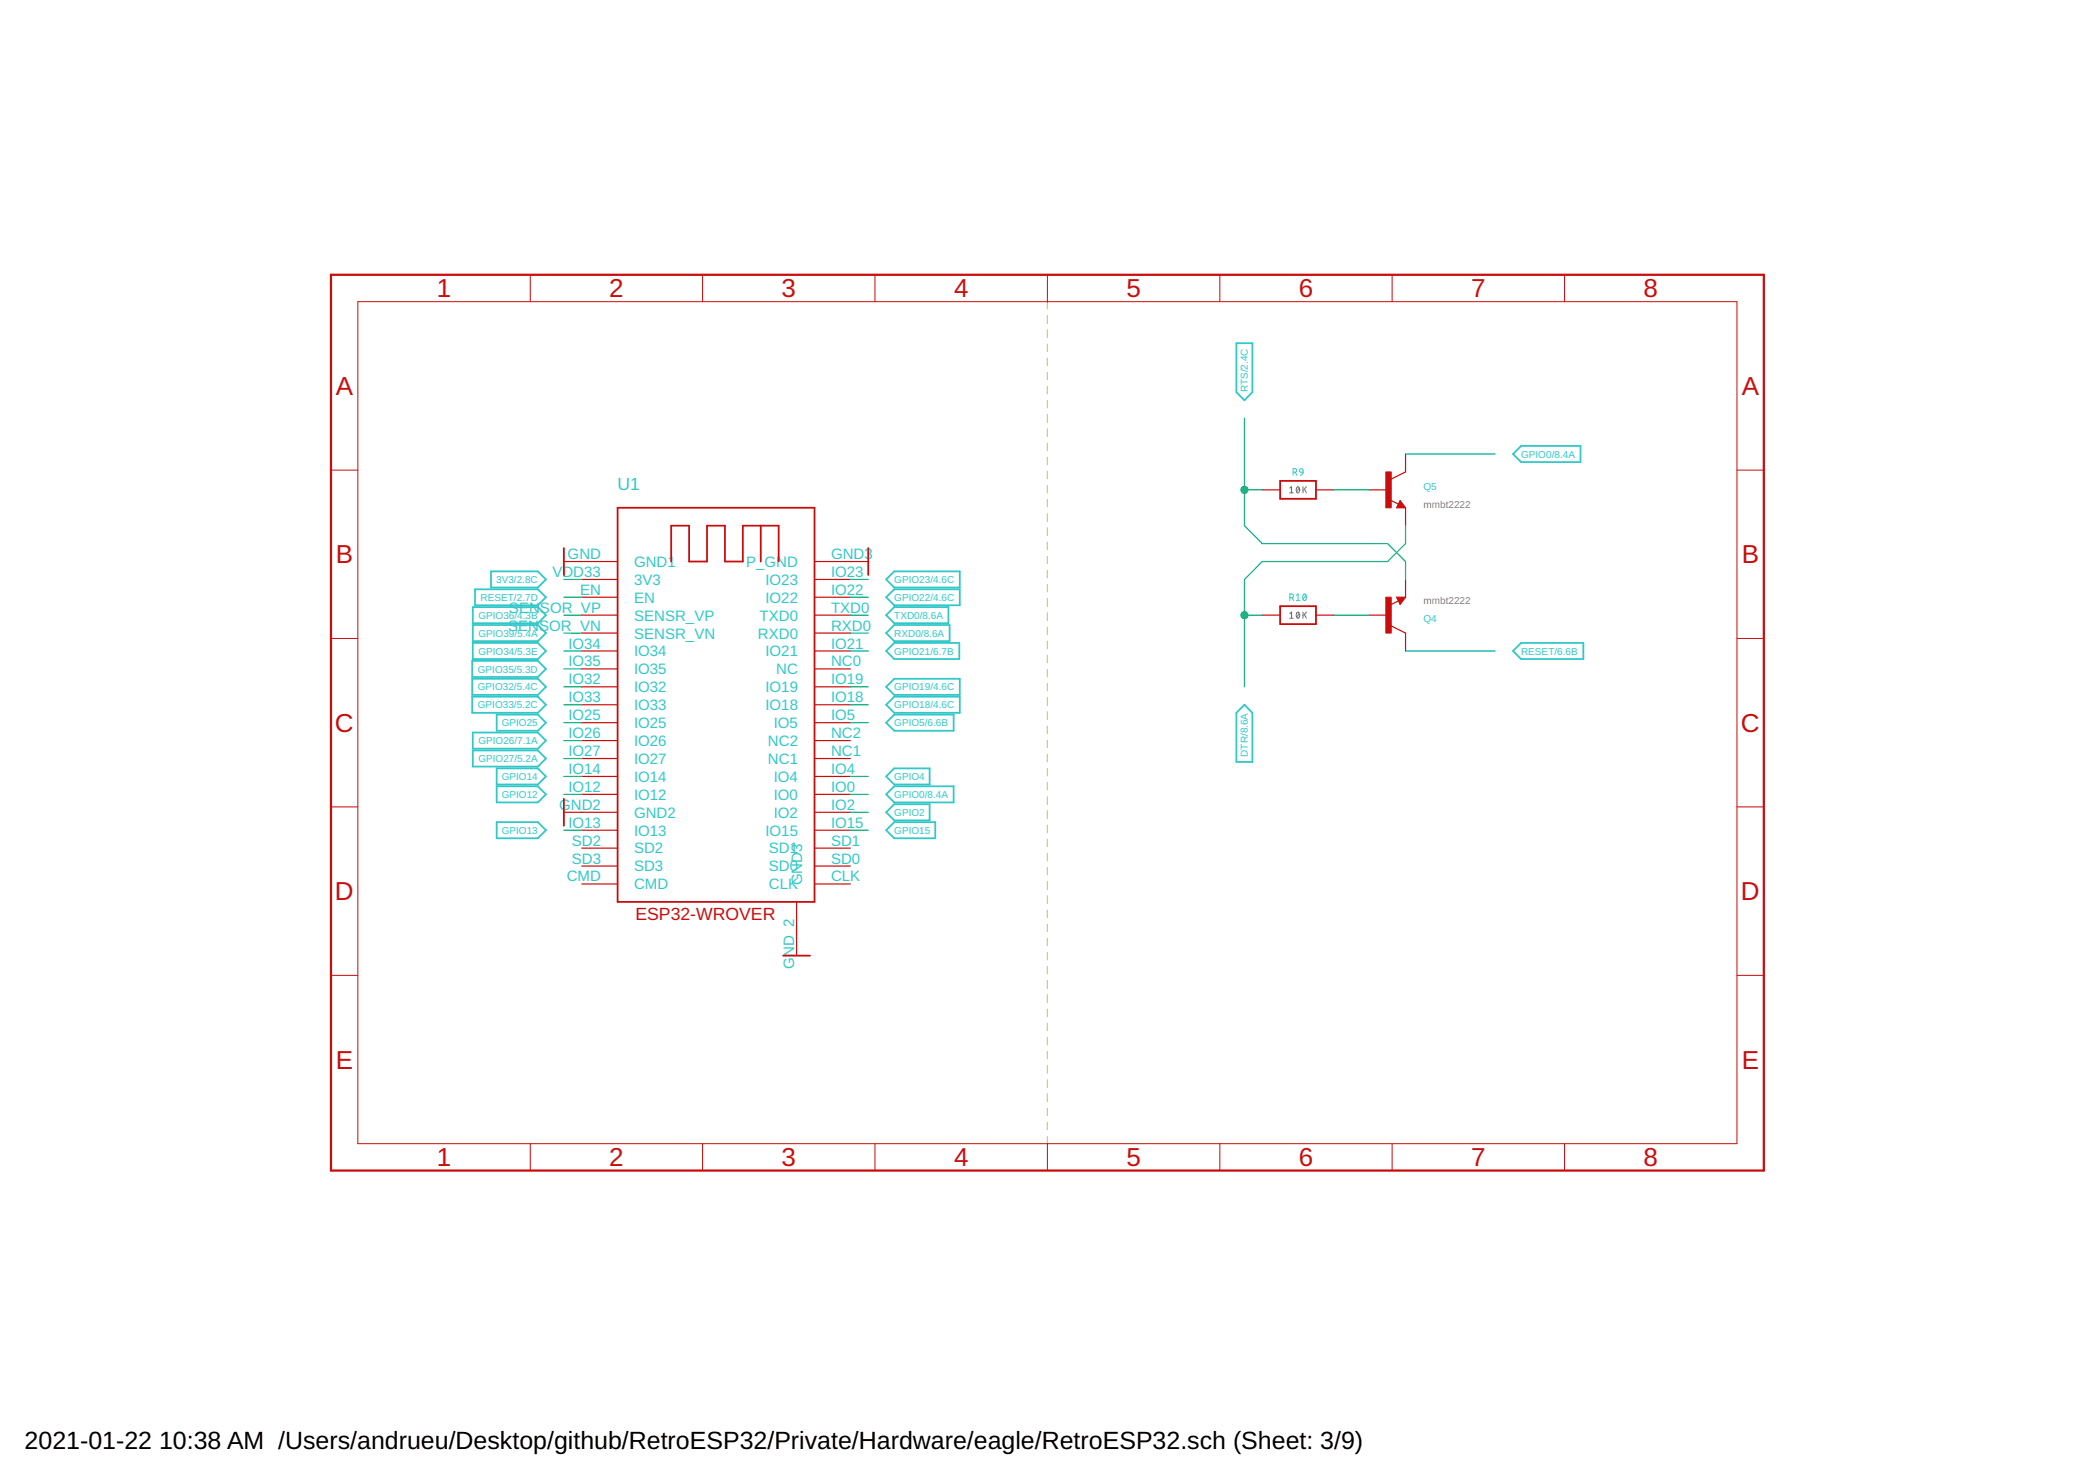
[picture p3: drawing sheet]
<svg xmlns="http://www.w3.org/2000/svg" width="297mm" height="210mm" viewBox="0 0 297 210" stroke-linecap="round" stroke-linejoin="round" font-family="sans-serif">
<g fill="none" stroke="#afd134" stroke-width=".17">
<path d="M148.5 42.8v1M148.5 44.8v1M148.5 46.8v1M148.5 48.8v1M148.5 50.8v1M148.5 52.8v1M148.5 54.8v1M148.5 56.8v1M148.5 58.8v1M148.5 60.8v1M148.5 62.8v1M148.5 64.8v1"/>
<path d="M148.5 66.8v1M148.5 68.8v1M148.5 70.8v1M148.5 72.9v1M148.5 74.8v1.1M148.5 76.9v1M148.5 78.9v1M148.5 80.9v1M148.5 82.9v1M148.5 84.9v1M148.5 86.9v1M148.5 88.9v1"/>
<path d="M148.5 90.9v1M148.5 92.9v1M148.5 94.9v1M148.5 96.9v1M148.5 98.9v1M148.5 100.9v1M148.5 102.9v1M148.5 104.9v1M148.5 106.9v1M148.5 108.9v1.1M148.5 111v1M148.5 113v1"/>
<path d="M148.5 115v1M148.5 117v1M148.5 119v1M148.5 121v1M148.5 123v1M148.5 125v1M148.5 127v1M148.5 129v1M148.5 131v1M148.5 133v1M148.5 135v1M148.5 137v1"/>
<path d="M148.5 139v1M148.5 141v1M148.5 143v1M148.5 145.1v.9M148.5 147v1.1M148.5 149.1v1M148.5 151.1v1M148.5 153.1v1M148.5 155.1v1M148.5 157.1v1M148.5 159.1v1M148.5 161.1v1"/>
</g>
<g fill="none" stroke="#808080" stroke-width=".17">
<path d="M182.9 69.2l.2-.2v.8M182.9 69.8h.4M183.9 69h.1a.5 .5 0 0 1 0 .8l-.1-.1-.1-.3zM184.2 69.2l-.4 .5M184.7 69v.8M185 69.3l.2 .5M185.2 69l-.5 .5M182.9 87l.2-.2v.8M182.9 87.6h.4M183.9 86.8a.39 .39 0 0 1 .4 .4 .39 .39 0 0 1-.4 .4l-.1-.4zM184.2 87l-.4 .4M184.7 86.8v.8"/>
<path d="M185 87.1l.2 .5M185.2 86.8l-.5 .5"/>
</g>
<path d="M183.3 66.9h.3a.25 .25 0 0 0 .3-.2 .25 .25 0 0 0-.3-.3h-.3v1M183.6 66.9l.3 .5M184.3 66.5l.1-.1a.25 .25 0 0 1 .4 .3v.2h-.5v-.2zM184.8 66.9a.43 .43 0 0 1-.5 .5M182.9 84.7h.4l.1-.2-.1-.2-.4-.1v.9M183.2 84.7l.2 .4M183.8 84.4l.2-.2v.9M183.8 85.1h.5M184.8 84.2h.2a.55 .55 0 0 1 0 .9l-.3-.3v-.3zM185.2 84.4l-.4 .5" fill="none" stroke="#32c8c8" stroke-width=".14"/>
<g fill="none" stroke="#32c8c8" stroke-width=".25">
<path d="M175.3 48.6h2.3v7l-1.2 1.1-1.1-1.1zM214.5 64.3l1.2-1.1h8.4v2.3h-8.4zM67 98.7h9.3l1.1 1.2-1.1 1.1h-9.3zM67 96.2h9.3l1.1 1.1-1.1 1.2h-9.3zM67 93.7h9.3l1.1 1.1-1.1 1.1h-9.3zM67 91.1h9.3l1.1 1.2-1.1 1.1h-9.3zM67 88.6h9.3l1.1 1.1-1.1 1.2h-9.3zM67 86h9.3l1.1 1.2-1.1 1.1h-9.3zM67.4 83.5h8.9l1.1 1.1-1.1 1.2h-8.9zM69.6 81h6.7l1.1 1.1-1.1 1.2h-6.7zM125.6 84.6l1.2-1.1h9.3v2.3h-9.3zM125.6 89.7l1.2-1.1h7.8v2.3h-7.8z"/>
<path d="M125.6 87.2l1.2-1.2h7.7v2.3h-7.7zM125.6 99.9l1.2-1.2h9.3v2.3h-9.3zM125.6 82.1l1.2-1.1h9.3v2.3h-9.3zM125.6 97.3l1.2-1.1h9.3v2.3h-9.3zM126.8 91.1h9.2v2.3h-9.2l-1.2-1.1zM176.4 99.9l1.2 1.1v7h-2.3v-7zM214.5 92.3l1.2-1.2h8.8v2.3h-8.8zM67 103.8h9.3l1.1 1.2-1.1 1.1h-9.3zM67 106.4h9.3l1.1 1.1-1.1 1.1h-9.3zM70.4 111.4h5.9l1.1 1.2-1.1 1.1h-5.9zM70.4 108.9h5.9l1.1 1.1-1.1 1.2h-5.9zM70.4 101.3h5.9l1.1 1.1-1.1 1.2h-5.9z"/>
<path d="M70.4 116.5h5.9l1.1 1.2-1.1 1.1h-5.9zM125.6 112.6l1.2-1.2h8.4v2.3h-8.4zM125.6 102.4l1.2-1.1h8.4v2.3h-8.4zM125.6 115.1l1.2-1.1h5v2.3h-5zM125.6 110l1.2-1.1h5v2.3h-5zM125.6 117.7l1.2-1.2h5.8v2.3h-5.8z"/>
</g>
<path d="M46.9 38.9h203.2v127h-203.2z" fill="none" stroke="#c90d0c" stroke-width=".32"/>
<g fill="none" stroke="#c90d0c" stroke-width=".14">
<path d="M75.2 38.9v3.9M99.6 38.9v3.9M124.1 38.9v3.9M148.5 38.9v3.9M173 38.9v3.9M197.4 38.9v3.9M221.8 38.9v3.9M50.7 42.8h195.6v119.3h-195.6zM46.9 66.6h3.8M246.3 66.6h3.8M46.9 90.5h3.8M246.3 90.5h3.8"/>
<path d="M46.9 114.4h3.8M246.3 114.4h3.8M46.9 138.2h3.8M246.3 138.2h3.8M75.2 162.1v3.8M99.6 162.1v3.8M124.1 162.1v3.8M148.5 162.1v3.8M173 162.1v3.8M197.4 162.1v3.8M221.8 162.1v3.8"/>
</g>
<g fill="#c90d0c" stroke="#c90d0c" stroke-width=".14">
<path d="M196.5 84.6h.8v5.1h-.8z"/>
<path d="M196.5 66.9h.8v5.1h-.8z"/>
</g>
<g fill="none" stroke="#c90d0c" stroke-width=".17">
<path d="M79.9 79.6h7.7M115.5 79.6h7.6M179 69.4h2.5M186.6 69.4h2.5M194.2 69.4h2.5M197.1 70.8l1.2 .7M198.5 71l.8 1h-1.3zM199.3 64.3v2.6l-2 1M199.3 72v2.5M82.5 84.6h5.1M82.5 87.2h5.1M82.5 82.1h5.1"/>
<path d="M82.5 99.9h5.1M82.5 97.3h5.1M82.5 92.3h5.1M82.5 94.8h5.1M82.5 89.7h5.1M115.5 84.6h5.1M115.5 87.2h5.1M115.5 82.1h5.1M115.5 99.9h5.1M115.5 97.3h5.1M115.5 92.3h5.1M115.5 94.8h5.1"/>
<path d="M115.5 89.7h5.1M179 87.2h2.5M186.6 87.2h2.5M194.2 87.2h2.5M197.3 88.7l2 1v2.6M198 84.6h1.3l-.8 1.1zM198.3 85.2l-1.2 .6M199.3 82.1v2.5M79.9 115.1h7.7M82.5 112.6h5.1M82.5 110h5.1M82.5 102.4h5.1"/>
<path d="M82.5 117.7h5.1M82.5 105h5.1M82.5 107.5h5.1M115.5 115.1h5.1M115.5 112.6h5.1M115.5 110h5.1M115.5 102.4h5.1M115.5 117.7h5.1M115.5 105h5.1M115.5 107.5h5.1M82.5 125.3h5.1M82.5 122.7h5.1"/>
<path d="M82.5 120.2h5.1M112.9 127.8v7.6M115.5 125.3h5.1M115.5 122.7h5.1M115.5 120.2h5.1"/>
</g>
<path d="M79.9 77.7v3.8M87.6 72h27.9v55.8h-27.9zM95.2 79.6v-5.1h2.5v5.1h2.5v-5.1h2.6v5.1h2.5v-5.1h5.1v5.1M107.9 74.5v5.1M123.1 77.7v3.8M181.5 68.2h5.1v2.5h-5.1zM198.5 71.5l.1 .2h-.3l.2-.5 .5 .6h-.7M181.5 85.9h5.1v2.6h-5.1zM198.3 84.8h.7l-.5 .6-.2-.5h.3l-.1 .3M79.9 113.2v3.8M111 135.4h3.9" fill="none" stroke="#c90d0c" stroke-width=".25"/>
<g fill="none" stroke="#0dab76" stroke-width=".17">
<path d="M176.4 59.3v15.2l2.6 2.5h17.7l2.6 2.6v2.5M176.4 69.4h2.6M189.1 69.4h5.1M199.3 64.3h12.7M199.3 74.5v2.5l-2.6 2.6h-17.7l-2.6 2.5v15.2M79.9 92.3h2.6M79.9 84.6h2.6M79.9 87.2h2.6M79.9 89.7h2.6M79.9 99.9h2.6M79.9 97.3h2.6M79.9 82.1h2.6"/>
<path d="M79.9 94.8h2.6M120.6 92.3h2.5M120.6 84.6h2.5M120.6 87.2h2.5M120.6 89.7h2.5M120.6 99.9h2.5M120.6 97.3h2.5M120.6 82.1h2.5M176.4 87.2h2.6M189.1 87.2h5.1M199.3 92.3h12.7M79.9 112.6h2.6"/>
<path d="M79.9 110h2.6M79.9 102.4h2.6M79.9 117.7h2.6M79.9 105h2.6M79.9 107.5h2.6M120.6 112.6h2.5M120.6 115.1h2.5M120.6 110h2.5M120.6 102.4h2.5M120.6 117.7h2.5"/>
</g>
<g fill="#0dab76" stroke="#0dab76" stroke-width=".14">
<circle cx="176.4" cy="69.4" r=".51"/>
<circle cx="176.4" cy="87.2" r=".51"/>
</g>
<g font-size="3.7" fill="#c90d0c">
<text x="61.9" y="42.1">1</text>
<text x="86.4" y="42.1">2</text>
<text x="110.8" y="42.1">3</text>
<text x="135.3" y="42.1">4</text>
<text x="159.7" y="42.1">5</text>
<text x="184.1" y="42.1">6</text>
<text x="208.6" y="42.1">7</text>
<text x="233" y="42.1">8</text>
<text x="47.6" y="56">A</text>
<text x="246.9" y="56">A</text>
<text x="47.6" y="79.9">B</text>
<text x="246.9" y="79.9">B</text>
<text x="47.5" y="103.7">C</text>
<text x="246.8" y="103.7">C</text>
<text x="47.5" y="127.6">D</text>
<text x="246.8" y="127.6">D</text>
<text x="47.6" y="151.5">E</text>
<text x="246.9" y="151.5">E</text>
<text x="61.9" y="165.3">1</text>
<text x="86.4" y="165.3">2</text>
<text x="110.8" y="165.3">3</text>
<text x="135.3" y="165.3">4</text>
<text x="159.7" y="165.3">5</text>
<text x="184.1" y="165.3">6</text>
<text x="208.6" y="165.3">7</text>
<text x="233" y="165.3">8</text>
</g>
<g font-size="3.5">
<text x="3.5" y="205.4">2021-01-22</text>
<text x="22.6" y="205.4">10:38 AM /Users/andrueu/Desktop/github/RetroESP32/Private/Hardware/eagle/RetroESP32.sch (Sheet: 3/9)</text>
</g>
<text font-size="2.5" fill="#32c8c8" x="87.6" y="69.4">U1</text>
<text font-size="2.5" fill="#c90d0c" x="90.1" y="130.4">ESP32-WROVER</text>
<g font-size="2.1" fill="#32c8c8">
<text x="78.3" y="81.8">VDD33</text>
<text x="80.5" y="79.2">GND</text>
<text x="89.9" y="82.9">3V3</text>
<text x="89.9" y="80.3">GND1</text>
<text x="105.8" y="80.3">P_GND</text>
<text x="108.5" y="82.9">IO23</text>
<text x="117.8" y="81.8">IO23</text>
<text x="117.8" y="79.2">GND3</text>
<text x="72" y="89.4">SENSOR_VN</text>
<text x="72.2" y="86.8">SENSOR_VP</text>
<text x="82.3" y="84.3">EN</text>
<text x="89.9" y="85.4">EN</text>
<text x="89.9" y="88">SENSR_VP</text>
<text x="107.7" y="88">TXD0</text>
<text x="108.5" y="85.4">IO22</text>
<text x="117.8" y="84.3">IO22</text>
<text x="117.8" y="89.4">RXD0</text>
<text x="117.8" y="86.8">TXD0</text>
<text x="80.6" y="91.9">IO34</text>
<text x="80.6" y="94.5">IO35</text>
<text x="89.9" y="93">IO34</text>
<text x="89.9" y="95.6">IO35</text>
<text x="89.9" y="90.5">SENSR_VN</text>
<text x="107.5" y="90.5">RXD0</text>
<text x="108.5" y="93">IO21</text>
<text x="110.1" y="95.6">NC</text>
<text x="117.8" y="91.9">IO21</text>
<text x="117.8" y="94.5">NC0</text>
<text x="80.6" y="97">IO32</text>
<text x="80.6" y="99.5">IO33</text>
<text x="89.9" y="98.1">IO32</text>
<text x="89.9" y="100.7">IO33</text>
<text x="108.5" y="100.7">IO18</text>
<text x="108.5" y="98.1">IO19</text>
<text x="117.8" y="99.5">IO18</text>
<text x="117.8" y="97">IO19</text>
<text x="80.6" y="102.1">IO25</text>
<text x="80.6" y="104.6">IO26</text>
<text x="80.6" y="107.2">IO27</text>
<text x="89.9" y="103.2">IO25</text>
<text x="89.9" y="105.7">IO26</text>
<text x="108.9" y="105.7">NC2</text>
<text x="109.7" y="103.2">IO5</text>
<text x="117.8" y="102.1">IO5</text>
<text x="117.8" y="107.2">NC1</text>
<text x="117.8" y="104.6">NC2</text>
<text x="80.6" y="112.2">IO12</text>
<text x="80.6" y="109.7">IO14</text>
<text x="89.9" y="113.3">IO12</text>
<text x="89.9" y="110.8">IO14</text>
<text x="89.9" y="108.3">IO27</text>
<text x="108.9" y="108.3">NC1</text>
<text x="109.7" y="113.3">IO0</text>
<text x="109.7" y="110.8">IO4</text>
<text x="117.8" y="112.2">IO0</text>
<text x="117.8" y="109.7">IO4</text>
<text x="79.3" y="114.8">GND2</text>
<text x="80.6" y="117.3">IO13</text>
<text x="81.1" y="119.8">SD2</text>
<text x="89.9" y="115.9">GND2</text>
<text x="89.9" y="118.4">IO13</text>
<text x="108.5" y="118.4">IO15</text>
<text x="109.7" y="115.9">IO2</text>
<text x="117.8" y="114.8">IO2</text>
<text x="117.8" y="117.3">IO15</text>
<text x="117.8" y="119.8">SD1</text>
<text x="80.4" y="124.9">CMD</text>
<text x="81.1" y="122.4">SD3</text>
<text x="89.9" y="121">SD2</text>
<text x="89.9" y="123.5">SD3</text>
<text x="109" y="123.5">SD0</text>
<text x="109" y="121">SD1</text>
<text x="113.7" y="125.5" transform="rotate(-90 113.7 125.5)">GND3</text>
<text x="117.8" y="124.9">CLK</text>
<text x="117.8" y="122.4">SD0</text>
<text x="89.9" y="126">CMD</text>
<text x="109" y="126">CLK</text>
<text x="112.6" y="137.3" transform="rotate(-90 112.6 137.3)">GND_2</text>
</g>
<g font-size="1.4" fill="#32c8c8">
<text x="176.9" y="55.6" transform="rotate(-90 176.9 55.6)">RTS/2.4C</text>
<text x="215.7" y="64.9">GPIO0/8.4A</text>
<text x="201.8" y="69.4">Q5</text>
<text x="70.4" y="82.6">3V3/2.8C</text>
<text x="126.8" y="82.6">GPIO23/4.6C</text>
<text x="67.8" y="87.7">GPIO36/4.3B</text>
<text x="68.1" y="85.2">RESET/2.7D</text>
<text x="126.8" y="87.7">TXD0/8.6A</text>
<text x="126.8" y="85.2">GPIO22/4.6C</text>
<text x="201.8" y="88.2">Q4</text>
<text x="67.7" y="95.3">GPIO35/5.3D</text>
<text x="67.8" y="92.8">GPIO34/5.3E</text>
<text x="67.8" y="90.2">GPIO39/5.4A</text>
<text x="126.8" y="90.2">RXD0/8.6A</text>
<text x="126.8" y="92.8">GPIO21/6.7B</text>
<text x="215.7" y="92.8">RESET/6.6B</text>
<text x="67.7" y="97.9">GPIO32/5.4C</text>
<text x="67.7" y="100.4">GPIO33/5.2C</text>
<text x="126.8" y="100.4">GPIO18/4.6C</text>
<text x="126.8" y="97.9">GPIO19/4.6C</text>
<text x="67.8" y="105.5">GPIO26/7.1A</text>
<text x="71.1" y="102.9">GPIO25</text>
<text x="126.8" y="102.9">GPIO5/6.6B</text>
<text x="176.9" y="107.3" transform="rotate(-90 176.9 107.3)">DTR/8.6A</text>
<text x="67.8" y="108">GPIO27/5.2A</text>
<text x="71.1" y="113.1">GPIO12</text>
<text x="71.1" y="110.6">GPIO14</text>
<text x="126.8" y="113.1">GPIO0/8.4A</text>
<text x="126.8" y="110.6">GPIO4</text>
<text x="71.1" y="118.2">GPIO13</text>
<text x="126.8" y="115.6">GPIO2</text>
<text x="126.8" y="118.2">GPIO15</text>
</g>
<g font-size="1.4" fill="#808080">
<text x="201.8" y="72">mmbt2222</text>
<text x="201.8" y="85.7">mmbt2222</text>
</g>
</svg>
